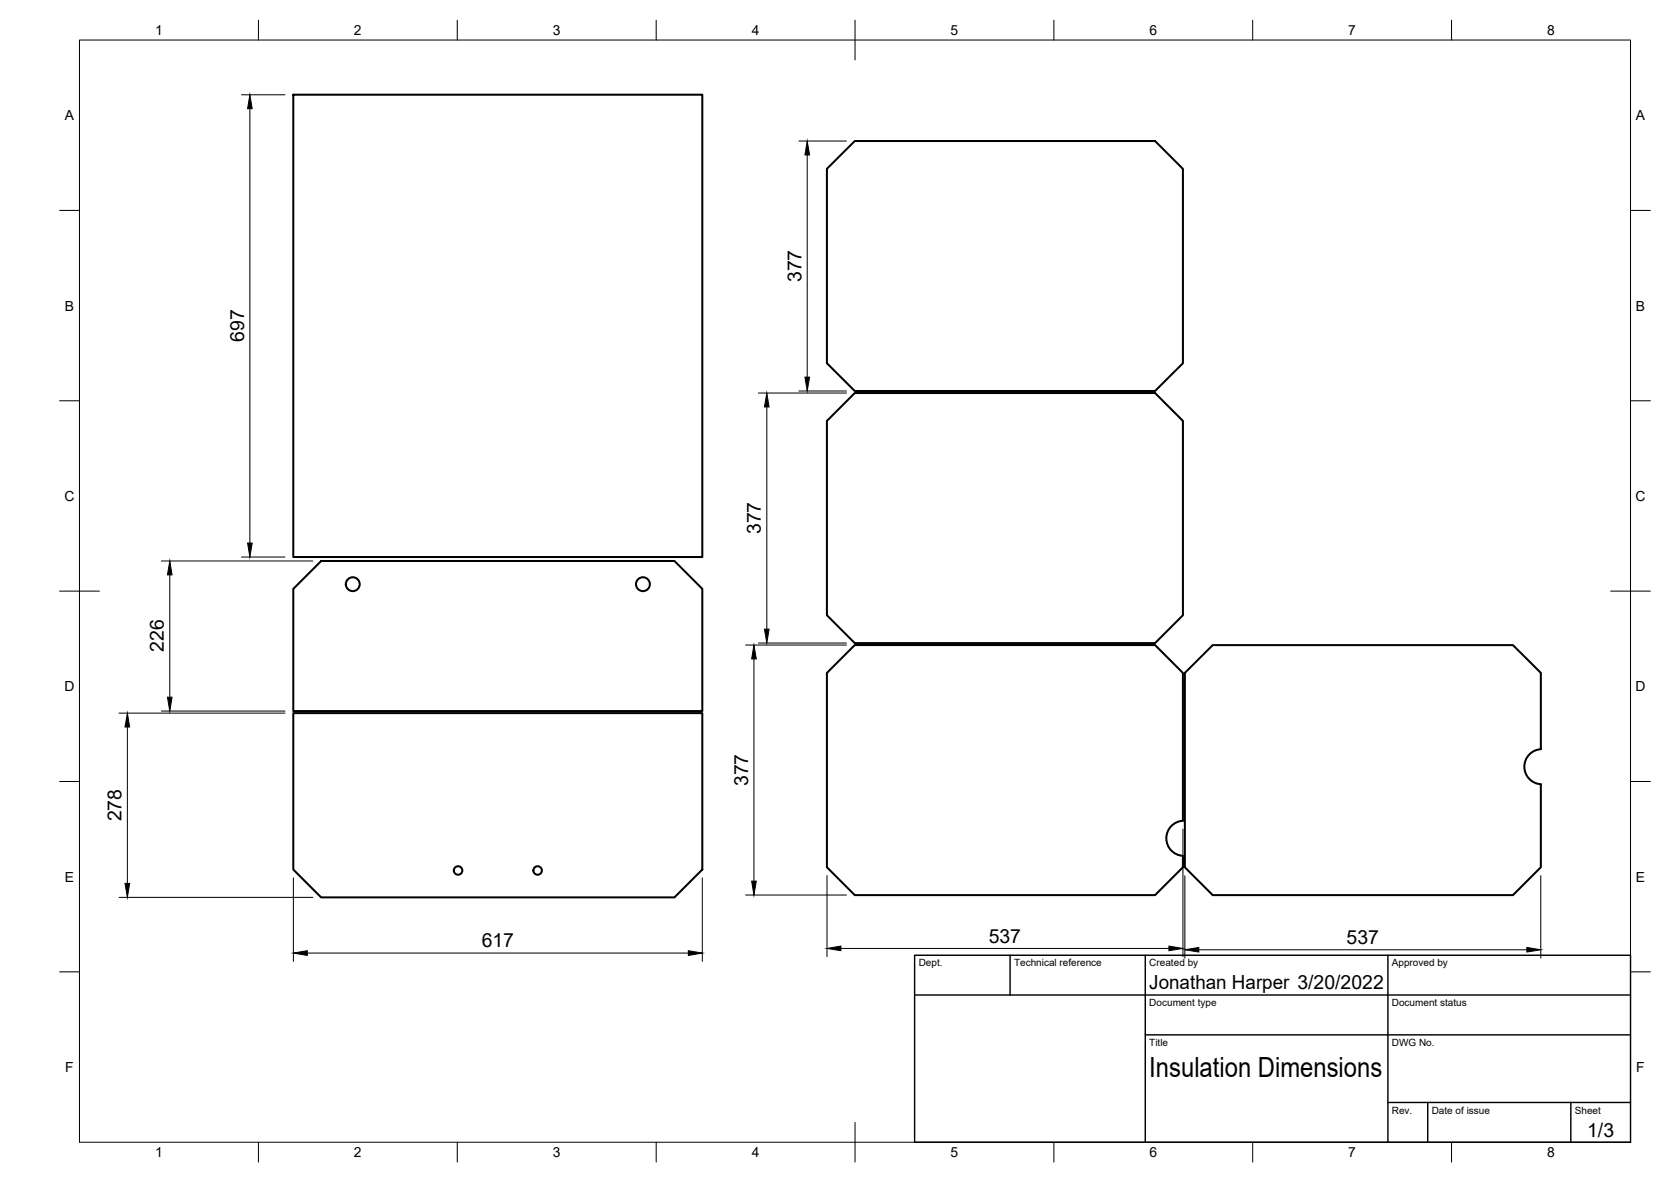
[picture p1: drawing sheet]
<svg xmlns="http://www.w3.org/2000/svg" width="420mm" height="297mm" viewBox="0 0 420 297" stroke-linecap="round" stroke-linejoin="round" font-family="sans-serif">
<!-- layer: Visible -->
<g fill="none" stroke="#000" stroke-width=".51">
<path d="M73.7 23.8h102.9v116.2h-102.9zM207.9 42.4l7-7h75.5l7 7v48.9l-7 7h-75.5l-7-7zM207.9 105.8l7-7h75.5l7 7v48.8l-7 7h-75.5l-7-7zM73.7 148l7.1-7h88.8l7 7v30.7h-102.9zM73.7 179.2h102.9v39.3l-7 7h-88.8l-7.1-7zM387.4 188.3v-19.2l-7-7h-75.5l-7 7v48.9l7 6.9h75.5l7-7v-20.8M387.4 188.3a4.4 4.4 0 0 0-4.1 4.4 4.4 4.4 0 0 0 4.1 4.4M297.4 206.3a4.4 4.4 0 0 0-4.1 4.4 4.4 4.4 0 0 0 4.1 4.4M297.4 206.3v-37.2l-7-7h-75.5l-7 7v48.8l7 7h75.5l7-7v-2.8"/>
<circle cx="88.7" cy="146.8" r="1.75"/>
<circle cx="161.7" cy="146.8" r="1.75"/>
<circle cx="115.2" cy="218.8" r="1.07"/>
<circle cx="135.2" cy="218.8" r="1.07"/>
</g>
<!-- layer: Border -->
<g fill="none" stroke="#000" stroke-width=".25">
<path d="M20 10.1h390v276.9h-390zM65 5.1v5M115 5.1v5M165 5.1v5M215 5.1v10M265 5.1v5M315 5.1v5M365 5.1v5M15 52.9h5M410 52.9h5M15 100.7h5M410 100.7h5"/>
<path d="M15 148.6h10M405 148.6h10M15 196.4h5M410 196.4h5M15 244.2h5M410 244.2h5M65 287v5M115 287v5M165 287v5M215 282.1v9.9M265 287v5M315 287v5"/>
<path d="M365 287v5"/>
</g>
<!-- layer: TitleBlock -->
<path d="M230 240.1h180v46.9h-180zM230 250h180M254 240.1v9.9M288 240.1v46.9M349 240.1v46.9M288 260.1h122M349 277.1h61M359 277.1v9.9M395 277.1v9.9" fill="none" stroke="#000" stroke-width=".36"/>
<!-- layer: Dimensions -->
<g fill="none" stroke="#000" stroke-width=".25">
<path d="M60.7 23.8h10.9M62.8 27.3v109.2M200.9 35.4h11.9M203 38.9v55.9M190.7 98.8h22.1M200.9 98.3h11.9M192.8 102.3v55.8M60.7 140h10.9M40.6 141h38.1M42.7 144.5v30.7M29.9 179.2h41.7M40.6 178.7h31"/>
<path d="M187.5 162.1h25.3M189.6 165.6v55.8M190.7 161.6h22.1M32 182.7v39.3M297.4 208.4v32M29.9 225.5h48.8M73.8 220.6v21M77.3 239.5h95.8M176.6 220.6v21M187.5 224.9h25.3M207.9 220v20.4M211.4 238.3h82.5"/>
<path d="M297.9 220.1v20.7M301.4 238.7h82.5M387.4 220v20.8"/>
</g>
<g fill="#000" stroke="#000" stroke-width=".25">
<path d="M62.8 23.8l.6 3.5h-1.1zM203 35.4l.6 3.5h-1.2zM202.4 94.8h1.2l-.6 3.5zM192.8 98.8l.6 3.5h-1.2zM62.3 136.5h1.1l-.6 3.5zM42.7 141l.6 3.5h-1.2zM192.2 158.1h1.2l-.6 3.5zM42.1 175.2h1.2l-.6 3.5zM189.6 162.1l.6 3.5h-1.2zM32 179.2l.6 3.5h-1.2zM31.4 222h1.2l-.6 3.5zM73.8 239.5l3.5-.6v1.2z"/>
<path d="M173.1 238.9l3.5 .6-3.5 .6zM189 221.4h1.2l-.6 3.5zM207.9 238.3l3.5-.5v1.1zM293.9 237.8l3.5 .5-3.5 .6zM297.9 238.7l3.5-.6v1.2zM383.9 238.1l3.5 .6-3.5 .6z"/>
</g>
<text font-size="7" x="289" y="270.6">Insulation Dimensions</text>
<g font-size="4.9">
<text x="201.5" y="70.9" transform="rotate(-90 201.5 70.9)">377</text>
<text x="61.4" y="86" transform="rotate(-90 61.4 86)">697</text>
<text x="191.3" y="134.3" transform="rotate(-90 191.3 134.3)">377</text>
<text x="41.2" y="163.9" transform="rotate(-90 41.2 163.9)">226</text>
<text x="188.1" y="197.6" transform="rotate(-90 188.1 197.6)">377</text>
<text x="30.6" y="206.4" transform="rotate(-90 30.6 206.4)">278</text>
<text x="121.1" y="238">617</text>
<text x="248.6" y="236.9">537</text>
<text x="338.6" y="237.2">537</text>
<text x="289" y="248.5">Jonathan Harper 3/20/2022</text>
<text x="399.1" y="285.7">1/3</text>
</g>
<g font-size="3.5">
<text x="39" y="8.8">1</text>
<text x="89" y="8.8">2</text>
<text x="139" y="8.8">3</text>
<text x="189" y="8.8">4</text>
<text x="239" y="8.8">5</text>
<text x="289" y="8.8">6</text>
<text x="339" y="8.8">7</text>
<text x="389" y="8.8">8</text>
<text x="16.3" y="30.2">A</text>
<text x="411.3" y="30.2">A</text>
<text x="16.3" y="78">B</text>
<text x="411.3" y="78">B</text>
<text x="16.2" y="125.9">C</text>
<text x="411.2" y="125.9">C</text>
<text x="16.2" y="173.7">D</text>
<text x="411.2" y="173.7">D</text>
<text x="16.3" y="221.6">E</text>
<text x="411.3" y="221.6">E</text>
<text x="16.4" y="269.4">F</text>
<text x="411.4" y="269.4">F</text>
<text x="39" y="290.8">1</text>
<text x="89" y="290.8">2</text>
<text x="139" y="290.8">3</text>
<text x="189" y="290.8">4</text>
<text x="239" y="290.8">5</text>
<text x="289" y="290.8">6</text>
<text x="339" y="290.8">7</text>
<text x="389" y="290.8">8</text>
</g>
<g font-size="2.5">
<text x="231" y="242.9">Dept.</text>
<text x="255" y="242.9">Technical reference</text>
<text x="289" y="242.9">Created by</text>
<text x="350" y="242.9">Approved by</text>
<text x="289" y="252.8">Document type</text>
<text x="350" y="252.8">Document status</text>
<text x="289" y="262.9">Title</text>
<text x="350" y="262.9">DWG No.</text>
<text x="350" y="279.9">Rev.</text>
<text x="360" y="279.9">Date of issue</text>
<text x="396" y="279.9">Sheet</text>
</g>
</svg>
